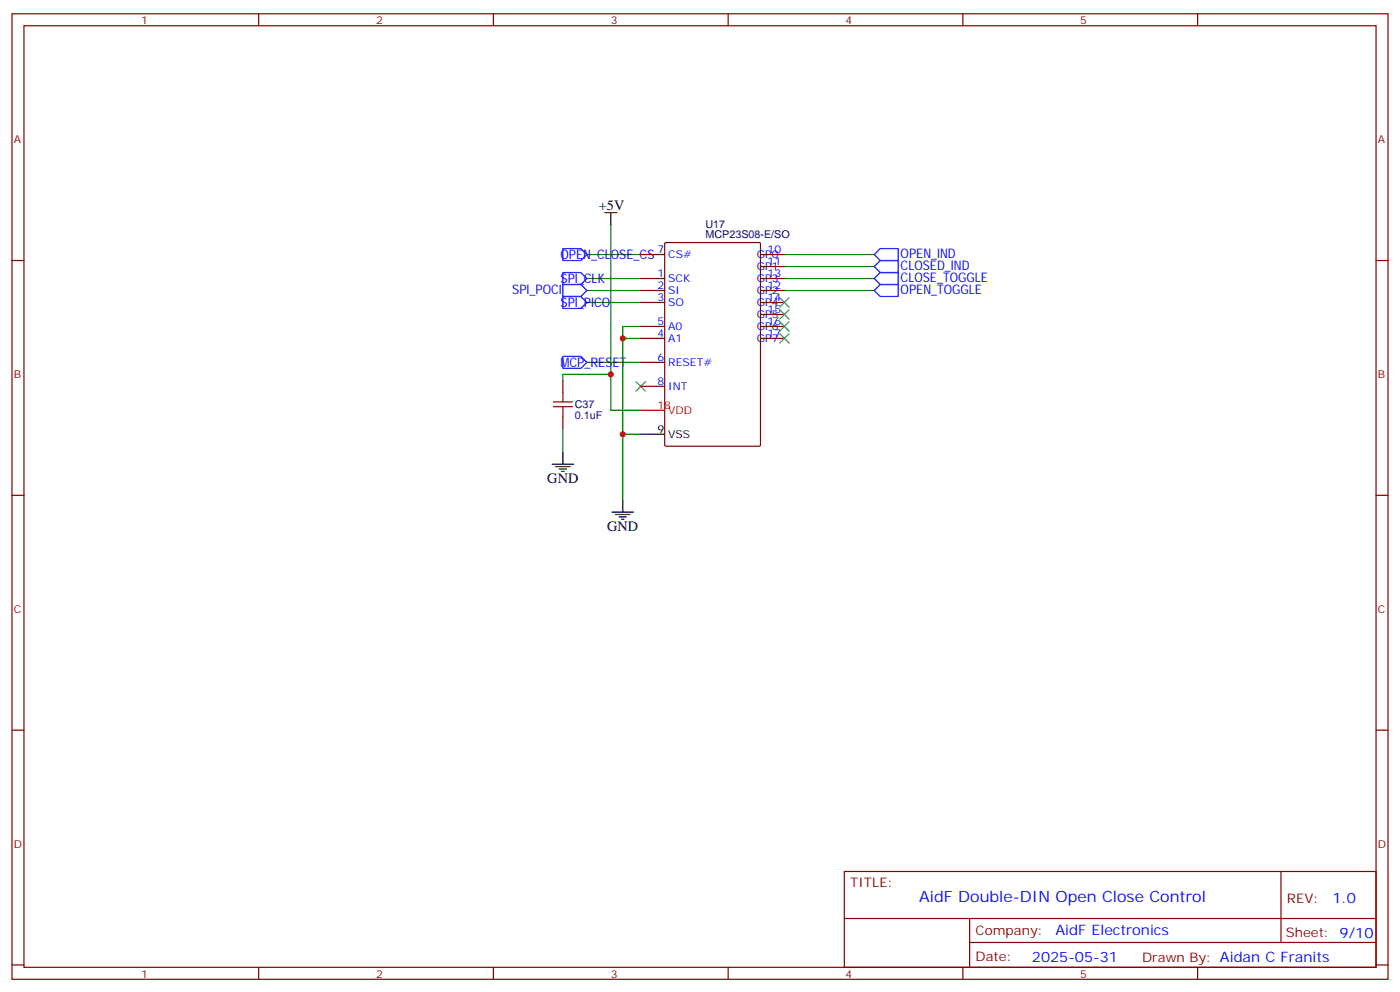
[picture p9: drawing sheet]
<svg xmlns="http://www.w3.org/2000/svg" width="412mm" height="292mm" viewBox="0 0 412 292" stroke-linecap="round" stroke-linejoin="round" font-family="sans-serif">
<g fill="none" stroke="#870000" stroke-width=".35">
<path d="M3.5 4.1h405.4v284.3h-405.4zM7.1 7.6h398.2v277.3h-398.2zM76.2 4.1v3.5M145.3 4.1v3.5M214.5 4.1v3.5M283.6 4.1v3.5M352.8 4.1v3.5M3.5 76.7h3.6M188.7 75h7.1M195.8 71.6l.3-.2h27.6l.3 .2v59.5l-.2 .3h-27.7l-.3-.2zM224 75h7.1M224 78.5h7.1"/>
<path d="M405.3 76.7h3.6M188.7 89.1h7.1M188.7 99.7h7.1M188.7 96.1h7.1M188.7 85.5h7.1M188.7 82h7.1M224 89.1h7.1M224 99.7h7.1M224 96.1h7.1M224 85.5h7.1M224 82h7.1M224 92.6h7.1"/>
<path d="M165.8 112v3.5M188.7 106.7h7.1M188.7 113.8h7.1M165.8 122.6v3.5M3.5 145.9h3.6M405.3 145.9h3.6M3.5 215h3.6M405.3 215h3.6M248.7 256.6h156.6v28.3h-156.6zM377.3 256.7v20.8M248.7 270.5h156.5M285.6 277.5h119.6"/>
<path d="M285.6 270.5v14.1M3.5 284.2h3.6M76.2 284.9v3.5M145.3 284.9v3.5M214.5 284.9v3.5M283.6 284.9v3.5M352.8 284.9v3.5M405.3 284.2h3.6"/>
</g>
<g fill="none" stroke="#008700" stroke-width=".35">
<path d="M172.9 75h15.8M179.9 66.1v54.7h8.8M231.1 78.5h26.4M231.1 75h26.4M172.9 82h15.8M172.9 85.5h15.8M172.9 89.1h15.8M183.4 99.7h5.3M188.7 96.1h-5.3v31.8M231.1 82h26.4M231.1 85.5h26.4M172.9 106.7h15.8"/>
<path d="M179.9 110.2h-14.1v1.8M165.8 126.1v7.1M188.7 127.9h-5.3v19.4"/>
</g>
<path d="M165.8 73.2h5.3l1.8 1.8-1.8 1.7h-5.3zM259.3 73.2h5.3v3.5h-5.3l-1.8-1.7zM259.3 76.7h5.3v3.6h-5.3l-1.8-1.8zM165.8 83.8h5.3l1.8 1.7-1.8 1.8h-5.3zM165.8 80.3h5.3l1.8 1.7-1.8 1.8h-5.3zM165.8 87.3h5.3l1.8 1.8-1.8 1.7h-5.3zM259.3 83.8h5.3v3.5h-5.3l-1.8-1.8zM259.3 80.3h5.3v3.5h-5.3l-1.8-1.8zM165.8 105h5.3l1.8 1.7-1.8 1.8h-5.3z" fill="none" stroke="#00f" stroke-width=".35"/>
<path d="M229.7 91.2l2.8 2.8M229.7 94.7l2.8 2.8M229.7 98.2l2.8 2.9M229.7 87.7l2.8 2.8M232.5 91.2l-2.8 2.8M232.5 94.7l-2.8 2.8M232.5 98.2l-2.8 2.9M232.5 87.7l-2.8 2.8M187.3 112.4l2.8 2.8M190.1 112.4l-2.8 2.8" fill="none" stroke="#3c3" stroke-width=".35"/>
<g fill="none" stroke="#000" stroke-width=".35">
<path d="M178.2 62.6h3.5M179.9 62.6v3.5M162.6 136.7h6.4M163.7 137.4h4.2M164.7 138.1h2.2M165.5 138.8h.7M165.8 133.2v3.5M188.7 127.9h7.1M180.3 150.8h6.3M181.3 151.5h4.3M182.4 152.2h2.1M183.1 152.9h.7"/>
<path d="M183.4 147.3v3.5"/>
</g>
<path d="M163 119.8h5.6M163 118.4h5.6M165.8 115.5v2.9M165.8 119.8v2.8" fill="none" stroke="#a10000" stroke-width=".35"/>
<path d="M188.7 120.8h7.1" fill="none" stroke="#f00" stroke-width=".35"/>
<g fill="#c00">
<circle cx="179.9" cy="110.2" r=".88"/>
<circle cx="183.4" cy="99.7" r=".88"/>
<circle cx="183.4" cy="127.9" r=".88"/>
</g>
<text font-size="4.6" fill="#00f" x="270.8" y="265.7">AidF Double-DIN Open Close Control</text>
<g font-size="4.2">
<text x="176.4" y="61.9">+5V</text>
<text x="161.2" y="142.3">GND</text>
<text x="178.9" y="156.5">GND</text>
</g>
<g font-size="4.2" fill="#00f">
<text x="392.5" y="265.9">1.0</text>
<text x="310.9" y="275.5">AidF Electronics</text>
<text x="304" y="283.3">2025-05-31</text>
</g>
<g font-size="3.9" fill="#00f">
<text x="165.1" y="76.3">OPEN_CLOSE_CS</text>
<text x="265.3" y="76.1">OPEN_IND</text>
<text x="165.1" y="83.3">SPI_CLK</text>
<text x="265.3" y="79.7">CLOSED_IND</text>
<text x="265.3" y="83.2">CLOSE_TOGGLE</text>
<text x="150.9" y="86.5">SPI_POCI</text>
<text x="265.3" y="86.7">OPEN_TOGGLE</text>
<text x="165.1" y="90.4">SPI_PICO</text>
<text x="165.1" y="108">MCP_RESET</text>
</g>
<g font-size="3.9" fill="#800">
<text x="250.5" y="261.2">TITLE:</text>
<text x="379.1" y="265.9">REV:</text>
<text x="287.4" y="275.4">Company:</text>
<text x="378.7" y="276">Sheet: 9/10</text>
<text x="287.4" y="283.1">Date:</text>
<text x="336.4" y="283.2">Drawn By: Aidan C Franits</text>
</g>
<g font-size="3.2" fill="#800">
<text x="41.6" y="7.1">1</text>
<text x="110.8" y="7.1">2</text>
<text x="179.9" y="7.1">3</text>
<text x="249.1" y="7.1">4</text>
<text x="318.2" y="7.1">5</text>
<text x="4.1" y="42.2">A</text>
<text x="405.9" y="42.2">A</text>
<text x="4.1" y="111.3">B</text>
<text x="405.9" y="111.3">B</text>
<text x="4.1" y="180.4">C</text>
<text x="405.9" y="180.4">C</text>
<text x="4.1" y="249.6">D</text>
<text x="405.9" y="249.6">D</text>
<text x="41.6" y="287.9">1</text>
<text x="110.8" y="287.9">2</text>
<text x="179.9" y="287.9">3</text>
<text x="249.1" y="287.9">4</text>
<text x="318.2" y="287.9">5</text>
</g>
<g font-size="3.2" fill="#000080">
<text x="207.8" y="70.2">MCP23S08-E/SO</text>
<text x="207.8" y="67">U17</text>
<text x="169.3" y="123.4">0.1uF</text>
<text x="169.3" y="120.2">C37</text>
</g>
<g font-size="3.2" fill="#00f">
<text x="193.7" y="74.6">7</text>
<text x="196.8" y="76">CS#</text>
<text x="223" y="76">GP0</text>
<text x="226.1" y="74.6">10</text>
<text x="193.7" y="81.7">1</text>
<text x="196.8" y="83.1">SCK</text>
<text x="223" y="79.6">GP1</text>
<text x="223" y="83.1">GP3</text>
<text x="226.1" y="78.1">11</text>
<text x="226.1" y="81.7">13</text>
<text x="193.7" y="88.7">3</text>
<text x="193.7" y="85.2">2</text>
<text x="196.8" y="86.6">SI</text>
<text x="223" y="86.6">GP2</text>
<text x="226.1" y="85.2">12</text>
<text x="226.1" y="88.7">14</text>
<text x="193.7" y="95.8">5</text>
<text x="196.8" y="90.1">SO</text>
<text x="223" y="90.1">GP4</text>
<text x="223" y="93.7">GP5</text>
<text x="226.1" y="92.3">15</text>
<text x="226.1" y="95.8">16</text>
<text x="193.7" y="99.3">4</text>
<text x="196.8" y="100.7">A1</text>
<text x="196.8" y="97.2">A0</text>
<text x="223" y="97.2">GP6</text>
<text x="223" y="100.7">GP7</text>
<text x="226.1" y="99.3">17</text>
<text x="193.7" y="106.4">6</text>
<text x="196.8" y="107.8">RESET#</text>
<text x="193.7" y="113.4">8</text>
<text x="196.8" y="114.8">INT</text>
</g>
<g font-size="3.2" fill="#f00">
<text x="193.7" y="120.5">18</text>
<text x="196.8" y="121.9">VDD</text>
</g>
<g font-size="3.2">
<text x="193.7" y="127.5">9</text>
<text x="196.8" y="128.9">VSS</text>
</g>
</svg>
